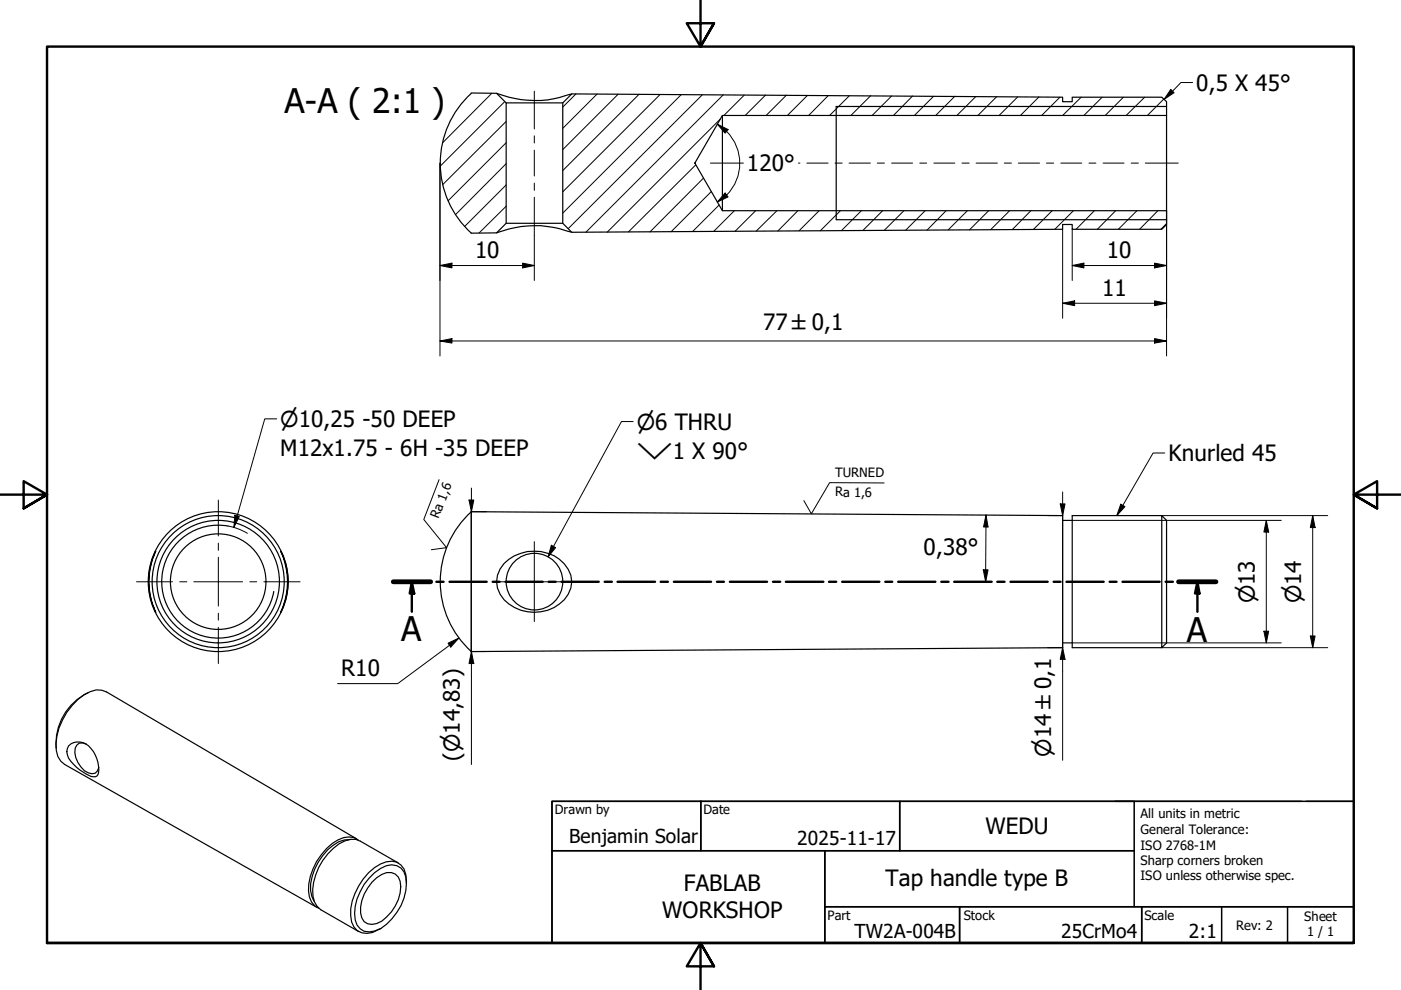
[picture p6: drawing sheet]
<svg xmlns="http://www.w3.org/2000/svg" width="297mm" height="210mm" viewBox="0 0 297 210" stroke-linecap="round" stroke-linejoin="round" font-family="sans-serif">
<!-- layer: Hatch (ISO) -->
<g fill="none" stroke="#000" stroke-width=".21">
<path d="M104.3 19.8l-10.4 10.5M122.1 19.9l-2.8 2.8M126.6 19.9l-7.3 7.3M131.1 20l-11.8 11.7M135.5 20l-16.2 16.2M107 21.6l-13.7 13.6M107.3 39.2l-8.7 8.8M107.3 34.7l-10.7 10.8M107.3 30.3l-12.3 12.3M107.3 25.8l-13.4 13.4M140 20l-20.7 20.7M144.5 20l-25.2 25.2"/>
<path d="M147.5 35l-14.3 14.2M148.9 20.1l-28.4 28.4M149.2 37.8l-11.4 11.4M152.7 25.2l-24 24M153.4 20.1l-29.2 29.1M157.8 20.2l-4.3 4.3M162.3 20.2l-4.3 4.3M166.8 20.2l-4.4 4.3M171.2 20.2l-4.3 4.3M175.6 20.2l-4.2 4.3M180.1 20.3l-4.2 4.2M184.6 20.3l-4.2 4.2"/>
<path d="M189 20.4l-4.1 4.1M193.5 20.4l-4.1 4.1M197.9 20.4l-4 4.1M202.4 20.4l-4 4.1M206.9 20.5l-4 4M211.3 20.5l-4 4M215.8 20.5l-4 4M220.3 20.5l-4 4M224.7 20.6l-3.8 3.9M229.2 20.6l-3.9 3.9M233.7 20.6l-3.9 3.9M238.2 20.6l-3.9 3.9"/>
<path d="M242.7 20.6l-3.9 3.9M246.8 21l-3.5 3.5M107.3 43.7l-5.7 5.7M150.8 40.6l-8.5 8.5M152.5 43.5l-5.7 5.6M155.7 44.7l-4.4 4.4M160.2 44.7l-4.4 4.4M164.7 44.7l-4.4 4.3M169.2 44.7l-4.3 4.3M173.7 44.7l-4.3 4.2M178.2 44.7l-4.3 4.2M182.6 44.7l-4.2 4.2"/>
<path d="M187.1 44.7l-4.2 4.2M191.6 44.7l-4.1 4.1M196.2 44.7l-4.2 4.1M200.6 44.7l-4.1 4.1M205.1 44.7l-4.1 4M209.6 44.7l-4.1 4M214.1 44.7l-4 4M218.6 44.7l-4 4M223.1 44.7l-4 3.9M227.6 44.7l-4 3.9M232 44.7l-3.8 3.9M236.5 44.7l-3.8 3.9"/>
<path d="M241 44.7l-3.9 3.9M245.5 44.7l-3.9 3.9M247.3 47.4l-1.2 1.2"/>
</g>
<!-- layer: Visible (ISO) -->
<g fill="none" stroke="#000" stroke-width=".25">
<path d="M99.9 19.7l5.4 .1 2 2M99.9 19.8a20 20 0 0 0 0 29.6M105.3 19.8a22.5 22.5 0 0 0 15.9 .1M121.2 19.9l104.1 .7v1h2v-1h19l1 1v2.9h-94.1l-5.9 10.1 5.9 10.1h94.1v2.9l-1 1h-19v-1h-2v1l-104.1 .6-1.9-1.9v-25.5zM119.3 21.8h-12v25.5l-2 2.1h-5.4M153.2 24.5v20.2M177.3 22.6v24M247.3 24.5v20.2M107.3 47.3h12M121.2 49.2a22.5 22.5 0 0 0-15.9 .2M33 116.9a15.1 15.1 0 0 0 0 12.9 14.5 14.5 0 0 1 0-12.9zM59.5 116.9a14 14 0 0 1 0 12.9 15.1 15.1 0 0 0 0-12.9z"/>
<path d="M99.9 108.5l125.4 .8v28l-125.4 .8zM99.9 108.5a20 20 0 0 0 0 29.6M106.9 119.5a9 9 0 0 1 12.7 0 5.5 5.5 0 0 1-1 8.6 8.8 8.8 0 0 1-12.6-2.1 5.3 5.3 0 0 1 .9-6.5zM225.3 110.3h2M246.3 109.3l1 1v26l-1 1zM246.3 109.3h-19v28h19M225.3 136.3h2M14.5 158.2a3.2 3.2 0 0 1 4.8 .5 6.4 6.4 0 0 1 1.5 5.5 1.27 1.27 0 0 1-2 .2 8.9 8.9 0 0 1-4.5-4.3l-.1-.7zM18.3 157.8l-.8-.3-.7 .1a2.38 2.38 0 0 0-.7 3 5.5 5.5 0 0 0 2.6 3.3 1.44 1.44 0 0 0 2.3-1.2M18.7 146.8a12 12 0 0 0-6.8 11.9M74.1 178a6 6 0 0 0-4.6 2.2 11.9 11.9 0 0 0-3.7 8.6l.3 1.2 .4 1M75.6 177.8l-53-31.1a4.4 4.4 0 0 0-4.8 .6 13.6 13.6 0 0 0-5.9 11.8l.4 1.3 .6 1 .8 .7 53.5 30.3"/>
<path d="M75.9 178.1a3.9 3.9 0 0 0-4.3 0 12.8 12.8 0 0 0-6.2 10.8 3.8 3.8 0 0 0 2.2 3.7M78.9 187a5 5 0 0 1 4.1-2 2.63 2.63 0 0 1 2 3 9.1 9.1 0 0 1-5.1 7.8 2.4 2.4 0 0 1-3.4-2.2 8.9 8.9 0 0 1 2.4-6.6zM79.4 185a4.8 4.8 0 0 1 4.7-1.4 3.5 3.5 0 0 1 2.1 3.7 11.8 11.8 0 0 1-5.5 9.6 3.8 3.8 0 0 1-4.3 0 5 5 0 0 1-1.1-4.7 13 13 0 0 1 4.1-7.2zM84.5 183l-8.1-4.7a4.3 4.3 0 0 0-4.5 .6 12.6 12.6 0 0 0-5.5 11.1l.3 1.2 .5 1 .8 .7 8.1 4.6M86.2 187.3a5.3 5.3 0 0 0-1.2-3.9 3.6 3.6 0 0 0-4.3-.2 12.7 12.7 0 0 0-6.3 11 3.4 3.4 0 0 0 4.6 3.5l1.7-.8"/>
<circle cx="46.3" cy="123.3" r="10.1"/>
<circle cx="46.3" cy="123.3" r="14"/>
<circle cx="46.3" cy="123.3" r="13"/>
<circle cx="46.3" cy="123.3" r="14.8"/>
<circle cx="113.3" cy="123.3" r="6"/>
</g>
<!-- layer: Visible Narrow (ISO) -->
<path d="M177.3 22.6h70M177.3 46.6h70M48.3 111.5a12 12 0 0 0-13.8 9.7 12 12 0 0 0 9.7 13.9 12 12 0 0 0 13.8-9.7" fill="none" stroke="#000" stroke-width=".25"/>
<!-- layer: Section Line (ISO) -->
<g fill="none" stroke="#000" stroke-width=".51">
<path d="M83.4 123.4h7.9M87.3 123.4l.5 2.4h-.9zM87.3 123.4v6.3M92.5 123.4h1.5M95.3 123.4h7.9M104.5 123.4h1.4M107.2 123.4h7.9M116.3 123.4h1.5M119.1 123.4h7.8M128.2 123.4h1.5M130.9 123.4h8M140.1 123.4h1.5"/>
<path d="M142.9 123.4h7.8M152 123.4h1.5M154.7 123.4h7.9M163.9 123.4h1.5M166.6 123.4h8M175.8 123.4h1.5M178.6 123.4h7.8M187.7 123.4h1.5M190.4 123.4h7.9M199.6 123.4h1.5M202.3 123.4h7.9M211.5 123.4h1.5"/>
<path d="M214.2 123.4h7.9M223.4 123.4h1.5M226.1 123.4h7.9M235.3 123.4h1.4M238 123.4h7.9M247.1 123.4h1.6M249.9 123.4h7.9M253.9 123.4l.4 2.4h-.9zM253.9 123.4v6.3"/>
</g>
<path d="M83.4 123.4h7.9M249.9 123.4h7.9" fill="none" stroke="#000" stroke-width="1"/>
<path d="M87.3 123.4l.5 2.4h-.9zM253.9 123.4l.4 2.4h-.9z" fill="#000"/>
<!-- layer: Border (ISO) -->
<path d="M148.5 -.1v10l-2.9-5h5.8l-2.9 5 2.9-5M0 104.9h10l-5-2.9v5.8l5-2.9-5 2.9M297 104.9h-10l5-2.9v5.8l-5-2.9 5 2.9M10 199.9v-190h277v190h-277h277M151.4 204.9l-2.9-5 2.9 5h-5.8l2.9-5v10" fill="none" stroke="#000" stroke-width=".51"/>
<!-- layer: Title (ISO) -->
<g fill="none" stroke="#000" stroke-width=".32">
<path d="M117 169.9h31.6v10.5h-31.6zM148.6 169.9h42.2v10.5h-42.2zM190.8 169.9h49.7v10.5h-49.7zM236.5 169.9h39.4M277 169.9h10v22.3h-112.1v-11.8h65.6M287 169.9h-170v30h170M117 180.4h57.9v19.5h-57.9zM174.9 192.2h28.6v7.7h-28.6zM203.5 192.2h38.6v7.7h-38.6zM240.5 180.4v11.8M242.1 192.2h44.9v7.7h-44.9zM259 192.2v7.7"/>
<path d="M273 192.2v7.7"/>
</g>
<!-- layer: Center Mark (ISO) -->
<path d="M46.3 106v7.6M46.3 115.2v1.5M46.3 118.1v10.4M113.3 114.8v17M29 123.4h7.6M38.1 123.4h1.5M41.1 123.4h10.3M46.3 130v1.5M46.3 133v7.7M53 123.4h1.4M55.9 123.4h7.7M104.8 123.4h17" fill="none" stroke="#000" stroke-width=".21"/>
<!-- layer: Centerline (ISO) -->
<g fill="none" stroke="#000" stroke-width=".21">
<path d="M113.3 19.3v8M113.3 28.8v1.5M113.3 31.8v5.5M113.3 38.8v1.6M150.6 34.6h7M169.3 34.6h.3M171.1 34.6h4.5M177 34.6h1.6M180 34.6h4.5M186 34.6h1.5M189 34.6h4.5M195 34.6h1.5"/>
<path d="M198 34.6h4.4M204 34.6h1.5M206.9 34.6h4.6M212.9 34.6h1.5M215.9 34.6h4.5M221.9 34.6h1.5M224.9 34.6h4.5M230.9 34.6h1.4M233.9 34.6h4.4M239.8 34.6h1.6M242.8 34.6h7M113.3 41.8v8.1"/>
</g>
<!-- layer: Dimension (ISO) -->
<g fill="none" stroke="#000" stroke-width=".21">
<path d="M93.3 34.6v40.9M152.1 26.3l2.3 1.2-.7 .7zM152.1 26.3l2 1.5M154.1 27.9a9.6 9.6 0 0 1 0 13.5M93.3 56.3l2.5-.5v1zM93.3 56.3h20M110.8 55.8l2.5 .5-2.5 .5zM113.3 49.9v9.6M153.7 40.9l.7 .9-2.3 1zM154.1 41.3l-2 1.5M225.3 48.6v18.9M227.3 56.3l2.5-.5v1z"/>
<path d="M227.3 56.3h20M227.3 48.6v10.9M244.8 55.8l2.5 .5-2.5 .5zM247.3 44.7v30.8M93.3 72.3l2.5-.5v.9zM93.3 72.3h154M225.3 64.3l2.5-.5v1zM225.3 64.3h22M244.8 63.8l2.5 .5-2.5 .5zM244.8 71.8l2.5 .5-2.5 .4zM99.4 106h1.1l-.6 2.5zM99.9 108.5h3.2"/>
<path d="M99.9 103.5v58.6M209 109.2l.5 2.5h-1zM209 109.2v14.2M222.1 109.3h3.2M224.8 106.8h1l-.5 2.5zM225.3 104.3v56.9M227.3 110.3h44.4M246.3 109.3h35.2M268.5 110.3l.5 2.5h-1zM268.5 110.3v26M278.3 109.3l.5 2.6h-1zM278.3 109.3v28"/>
<path d="M95 136.4l2.3-1.1-1.7 1.9zM97.3 135.3l-13 9.6h-12.7M99.9 138.1h3.2M99.9 138.1l.6 2.6h-1.1zM208.5 120.8h1l-.5 2.6zM222.1 137.3h3.2M225.3 137.3l.5 2.5h-1zM227.3 136.3h44.4M246.3 137.3h35.2M268 133.8h1l-.5 2.5zM277.8 134.8h1l-.5 2.5z"/>
</g>
<g fill="#000">
<path d="M152.1 26.3l2.3 1.2-.7 .7zM93.3 56.3l2.5-.5v1zM110.8 55.8l2.5 .5-2.5 .5zM153.7 40.9l.7 .9-2.3 1zM227.3 56.3l2.5-.5v1zM244.8 55.8l2.5 .5-2.5 .5zM93.3 72.3l2.5-.5v.9zM225.3 64.3l2.5-.5v1zM244.8 63.8l2.5 .5-2.5 .5zM244.8 71.8l2.5 .5-2.5 .4zM99.4 106h1.1l-.6 2.5zM209 109.2l.5 2.5h-1z"/>
<path d="M224.8 106.8h1l-.5 2.5zM268.5 110.3l.5 2.5h-1zM278.3 109.3l.5 2.6h-1zM95 136.4l2.3-1.1-1.7 1.9zM208.5 120.8h1l-.5 2.6zM225.3 137.3l.5 2.5h-1zM268 133.8h1l-.5 2.5zM277.8 134.8h1l-.5 2.5zM99.9 138.1l.6 2.6h-1.1z"/>
</g>
<!-- layer: Symbol (ISO) -->
<path d="M248.2 19l.7 .7-2.1 1.4zM252.9 17.5h-2.5l-3.6 3.6M58.7 88.8h-2.6l-6.5 23M134.2 89.4h-2.4l-15.6 28.7M247 96h-2.5l-7.7 13.3M48.3 111.5l1.9 .5 2.3 1.1M49.8 109.3l.9 .2-1.1 2.3zM93.1 101.7l-3.2 8.4 4.8 6-3.3 .5M116.9 115.6l.9 .5-1.6 2zM187.5 102.4l-11.6-.1-3.9 6.6-1.6-2.8M237.6 106.9l.9 .5-1.7 1.9z" fill="none" stroke="#000" stroke-width=".21"/>
<path d="M248.2 19l.7 .7-2.1 1.4zM49.8 109.3l.9 .2-1.1 2.3zM116.9 115.6l.9 .5-1.6 2zM237.6 106.9l.9 .5-1.7 1.9z" fill="#000"/>
<g font-size="7.2">
<text x="60.3" y="23.9">A-A ( 2:1 )</text>
<text x="85.1" y="136">A</text>
<text x="251.7" y="136.2">A</text>
</g>
<g font-size="4.8">
<text x="253.6" y="19.3">0,5 X 45°</text>
<text x="158.4" y="36.4">120°</text>
<text x="100.7" y="54.7">10</text>
<text x="234.7" y="54.7">10</text>
<text x="233.7" y="62.8">11</text>
<text x="161.8" y="69.9">77 ±0,1</text>
<text x="59.4" y="96.7">M12x1.75 - 6H -35 DEEP</text>
<text x="247.7" y="97.8">Knurled 45</text>
<text x="195.8" y="117.6">0,38°</text>
<text x="72.3" y="143.4">R10</text>
<text x="97.5" y="161.3" transform="rotate(-90 97.5 161.3)">(⌀14,83)</text>
<text x="208.9" y="176.9">WEDU</text>
<text x="145" y="189">FABLAB</text>
<text x="187.8" y="187.8">Tap handle type B</text>
<text x="140.4" y="194.7">WORKSHOP</text>
</g>
<g font-size="4.6">
<text x="59.4" y="90.6">⌀10,25 -50 DEEP</text>
<text x="135" y="91.2">⌀6 THRU</text>
<text x="135" y="97.3">⌵1 X 90°</text>
<text x="266.1" y="127.9" transform="rotate(-90 266.1 127.9)">⌀13</text>
<text x="275.9" y="127.9" transform="rotate(-90 275.9 127.9)">⌀14</text>
<text x="222.9" y="160.4" transform="rotate(-90 222.9 160.4)">⌀14 ±0,1</text>
</g>
<g font-size="4.1">
<text x="120.6" y="178.8">Benjamin Solar</text>
<text x="169" y="179.2">2025-11-17</text>
<text x="181.2" y="198.9">TW2A-004B</text>
<text x="225" y="198.8">25CrMo4</text>
<text x="252" y="198.9">2:1</text>
</g>
<g font-size="2.7">
<text x="177.1" y="101.1">TURNED</text>
<text x="177" y="105.3">Ra 1,6</text>
<text x="93" y="110.1" transform="rotate(-69 93 110.1)">Ra 1,6</text>
<text x="117.7" y="172.6">Drawn by</text>
<text x="149.2" y="172.5">Date</text>
<text x="241.8" y="173.5">All units in metric</text>
<text x="241.8" y="176.8">General Tolerance:</text>
<text x="241.8" y="180.1">ISO 2768-1M</text>
<text x="241.8" y="183.4">Sharp corners broken</text>
<text x="241.8" y="186.7">ISO unless otherwise spec.</text>
<text x="175.5" y="195.1">Part</text>
<text x="204.3" y="195.1">Stock</text>
<text x="242.6" y="195">Scale</text>
<text x="262.1" y="197.1">Rev: 2</text>
<text x="276.5" y="195.3">Sheet</text>
<text x="277.1" y="198.5">1 / 1</text>
</g>
</svg>
